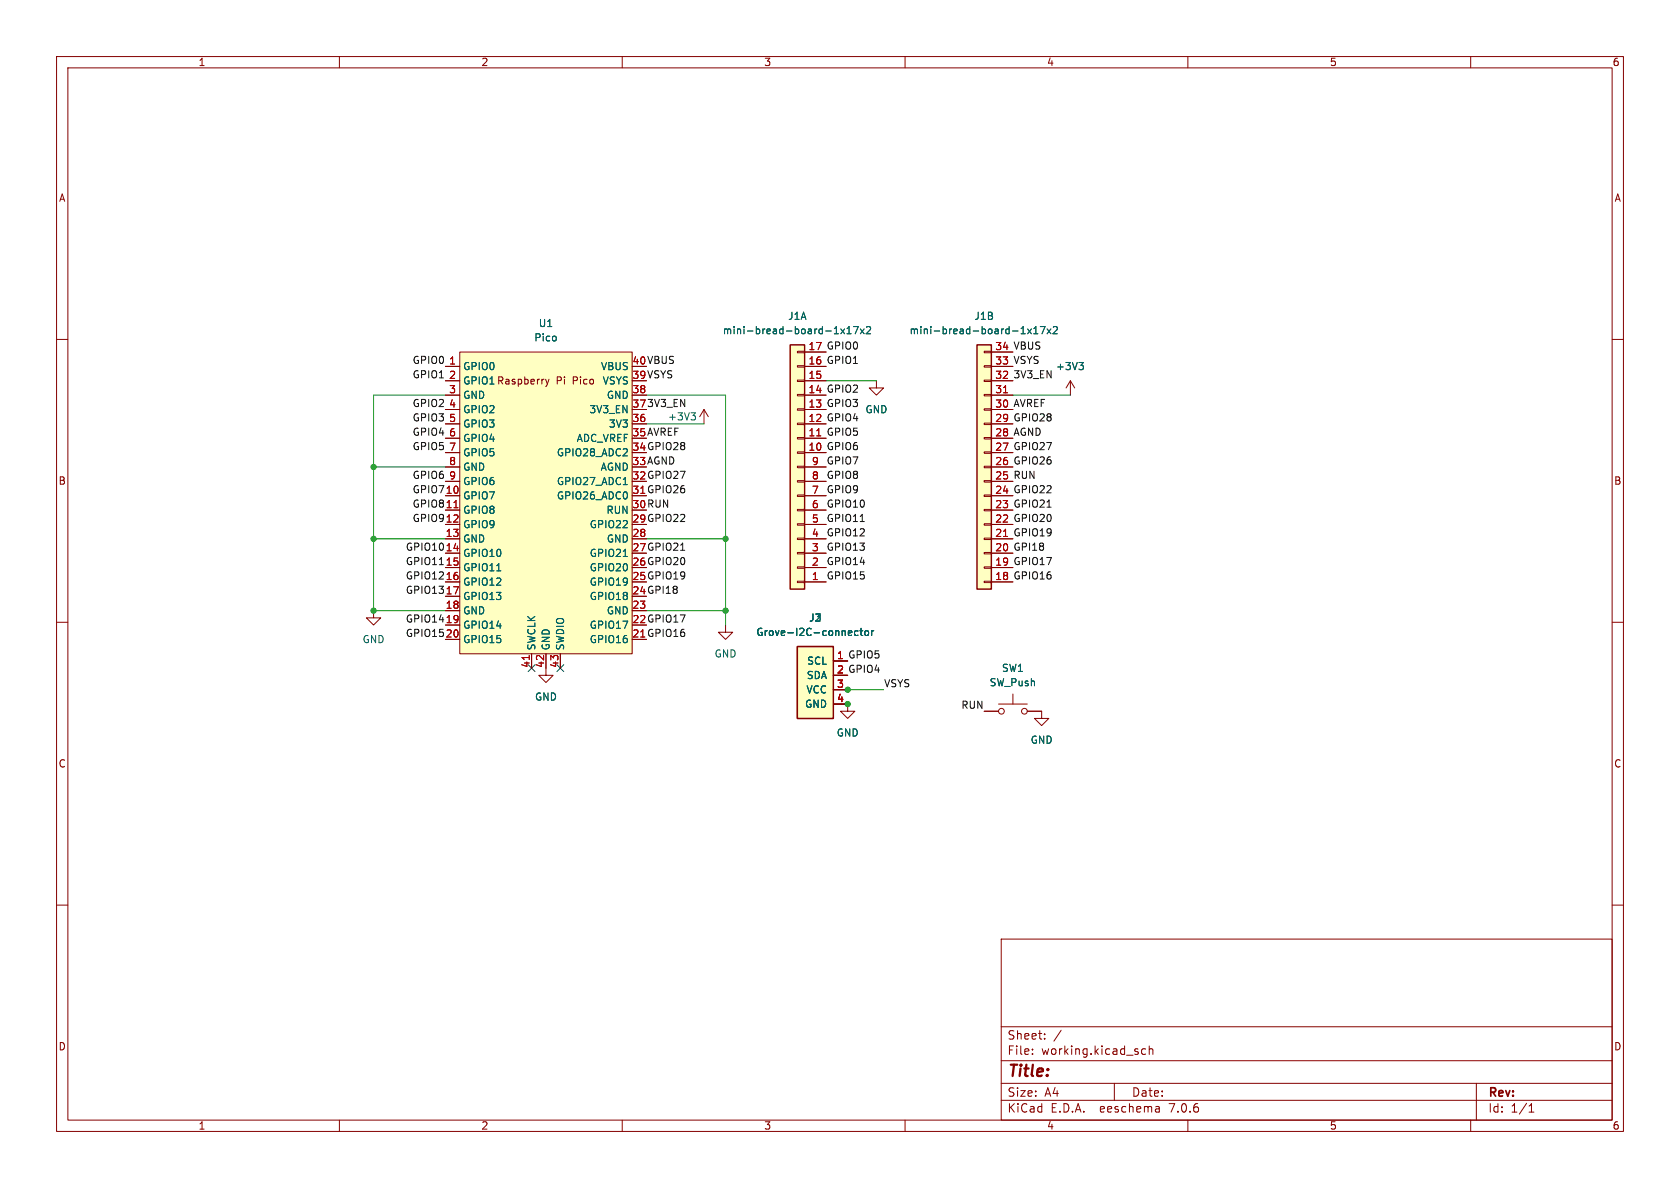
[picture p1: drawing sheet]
(kicad_sch (version 20230121) (generator eeschema)

 (paper "A4")

 (lib_symbols
  (symbol "MCU_RaspberryPi_and_Boards:Pico" (in_bom yes) (on_board yes)
   (property "Reference" "U" (at -13.97 27.94 0) (effects (font (size 1.27 1.27))))
   (property "Value" "Pico" (at 0 19.05 0) (effects (font (size 1.27 1.27))))
   (property "Footprint" "RPi_Pico:RPi_Pico_SMD_TH" (at 0 0 90) (effects (font (size 1.27 1.27)) hide))
   (property "Datasheet" "" (at 0 0 0) (effects (font (size 1.27 1.27)) hide))
   (symbol "Pico_0_0"
    (text "Raspberry Pi Pico" (at 0 21.59 0) (effects (font (size 1.27 1.27)))))
   (symbol "Pico_0_1"
    (rectangle (start -15.24 26.67) (end 15.24 -26.67) (stroke (width 0) (type default)) (fill (type background))))
   (symbol "Pico_1_1"
    (pin bidirectional line (at -17.78 24.13 0) (length 2.54) (name "GPIO0" (effects (font (size 1.27 1.27)))) (number "1" (effects (font (size 1.27 1.27)))))
    (pin bidirectional line (at -17.78 1.27 0) (length 2.54) (name "GPIO7" (effects (font (size 1.27 1.27)))) (number "10" (effects (font (size 1.27 1.27)))))
    (pin bidirectional line (at -17.78 -1.27 0) (length 2.54) (name "GPIO8" (effects (font (size 1.27 1.27)))) (number "11" (effects (font (size 1.27 1.27)))))
    (pin bidirectional line (at -17.78 -3.81 0) (length 2.54) (name "GPIO9" (effects (font (size 1.27 1.27)))) (number "12" (effects (font (size 1.27 1.27)))))
    (pin power_in line (at -17.78 -6.35 0) (length 2.54) (name "GND" (effects (font (size 1.27 1.27)))) (number "13" (effects (font (size 1.27 1.27)))))
    (pin bidirectional line (at -17.78 -8.89 0) (length 2.54) (name "GPIO10" (effects (font (size 1.27 1.27)))) (number "14" (effects (font (size 1.27 1.27)))))
    (pin bidirectional line (at -17.78 -11.43 0) (length 2.54) (name "GPIO11" (effects (font (size 1.27 1.27)))) (number "15" (effects (font (size 1.27 1.27)))))
    (pin bidirectional line (at -17.78 -13.97 0) (length 2.54) (name "GPIO12" (effects (font (size 1.27 1.27)))) (number "16" (effects (font (size 1.27 1.27)))))
    (pin bidirectional line (at -17.78 -16.51 0) (length 2.54) (name "GPIO13" (effects (font (size 1.27 1.27)))) (number "17" (effects (font (size 1.27 1.27)))))
    (pin power_in line (at -17.78 -19.05 0) (length 2.54) (name "GND" (effects (font (size 1.27 1.27)))) (number "18" (effects (font (size 1.27 1.27)))))
    (pin bidirectional line (at -17.78 -21.59 0) (length 2.54) (name "GPIO14" (effects (font (size 1.27 1.27)))) (number "19" (effects (font (size 1.27 1.27)))))
    (pin bidirectional line (at -17.78 21.59 0) (length 2.54) (name "GPIO1" (effects (font (size 1.27 1.27)))) (number "2" (effects (font (size 1.27 1.27)))))
    (pin bidirectional line (at -17.78 -24.13 0) (length 2.54) (name "GPIO15" (effects (font (size 1.27 1.27)))) (number "20" (effects (font (size 1.27 1.27)))))
    (pin bidirectional line (at 17.78 -24.13 180) (length 2.54) (name "GPIO16" (effects (font (size 1.27 1.27)))) (number "21" (effects (font (size 1.27 1.27)))))
    (pin bidirectional line (at 17.78 -21.59 180) (length 2.54) (name "GPIO17" (effects (font (size 1.27 1.27)))) (number "22" (effects (font (size 1.27 1.27)))))
    (pin power_in line (at 17.78 -19.05 180) (length 2.54) (name "GND" (effects (font (size 1.27 1.27)))) (number "23" (effects (font (size 1.27 1.27)))))
    (pin bidirectional line (at 17.78 -16.51 180) (length 2.54) (name "GPIO18" (effects (font (size 1.27 1.27)))) (number "24" (effects (font (size 1.27 1.27)))))
    (pin bidirectional line (at 17.78 -13.97 180) (length 2.54) (name "GPIO19" (effects (font (size 1.27 1.27)))) (number "25" (effects (font (size 1.27 1.27)))))
    (pin bidirectional line (at 17.78 -11.43 180) (length 2.54) (name "GPIO20" (effects (font (size 1.27 1.27)))) (number "26" (effects (font (size 1.27 1.27)))))
    (pin bidirectional line (at 17.78 -8.89 180) (length 2.54) (name "GPIO21" (effects (font (size 1.27 1.27)))) (number "27" (effects (font (size 1.27 1.27)))))
    (pin power_in line (at 17.78 -6.35 180) (length 2.54) (name "GND" (effects (font (size 1.27 1.27)))) (number "28" (effects (font (size 1.27 1.27)))))
    (pin bidirectional line (at 17.78 -3.81 180) (length 2.54) (name "GPIO22" (effects (font (size 1.27 1.27)))) (number "29" (effects (font (size 1.27 1.27)))))
    (pin power_in line (at -17.78 19.05 0) (length 2.54) (name "GND" (effects (font (size 1.27 1.27)))) (number "3" (effects (font (size 1.27 1.27)))))
    (pin input line (at 17.78 -1.27 180) (length 2.54) (name "RUN" (effects (font (size 1.27 1.27)))) (number "30" (effects (font (size 1.27 1.27)))))
    (pin bidirectional line (at 17.78 1.27 180) (length 2.54) (name "GPIO26_ADC0" (effects (font (size 1.27 1.27)))) (number "31" (effects (font (size 1.27 1.27)))))
    (pin bidirectional line (at 17.78 3.81 180) (length 2.54) (name "GPIO27_ADC1" (effects (font (size 1.27 1.27)))) (number "32" (effects (font (size 1.27 1.27)))))
    (pin power_in line (at 17.78 6.35 180) (length 2.54) (name "AGND" (effects (font (size 1.27 1.27)))) (number "33" (effects (font (size 1.27 1.27)))))
    (pin bidirectional line (at 17.78 8.89 180) (length 2.54) (name "GPIO28_ADC2" (effects (font (size 1.27 1.27)))) (number "34" (effects (font (size 1.27 1.27)))))
    (pin power_in line (at 17.78 11.43 180) (length 2.54) (name "ADC_VREF" (effects (font (size 1.27 1.27)))) (number "35" (effects (font (size 1.27 1.27)))))
    (pin power_in line (at 17.78 13.97 180) (length 2.54) (name "3V3" (effects (font (size 1.27 1.27)))) (number "36" (effects (font (size 1.27 1.27)))))
    (pin input line (at 17.78 16.51 180) (length 2.54) (name "3V3_EN" (effects (font (size 1.27 1.27)))) (number "37" (effects (font (size 1.27 1.27)))))
    (pin bidirectional line (at 17.78 19.05 180) (length 2.54) (name "GND" (effects (font (size 1.27 1.27)))) (number "38" (effects (font (size 1.27 1.27)))))
    (pin power_in line (at 17.78 21.59 180) (length 2.54) (name "VSYS" (effects (font (size 1.27 1.27)))) (number "39" (effects (font (size 1.27 1.27)))))
    (pin bidirectional line (at -17.78 16.51 0) (length 2.54) (name "GPIO2" (effects (font (size 1.27 1.27)))) (number "4" (effects (font (size 1.27 1.27)))))
    (pin power_in line (at 17.78 24.13 180) (length 2.54) (name "VBUS" (effects (font (size 1.27 1.27)))) (number "40" (effects (font (size 1.27 1.27)))))
    (pin input line (at -2.54 -29.21 90) (length 2.54) (name "SWCLK" (effects (font (size 1.27 1.27)))) (number "41" (effects (font (size 1.27 1.27)))))
    (pin power_in line (at 0 -29.21 90) (length 2.54) (name "GND" (effects (font (size 1.27 1.27)))) (number "42" (effects (font (size 1.27 1.27)))))
    (pin bidirectional line (at 2.54 -29.21 90) (length 2.54) (name "SWDIO" (effects (font (size 1.27 1.27)))) (number "43" (effects (font (size 1.27 1.27)))))
    (pin bidirectional line (at -17.78 13.97 0) (length 2.54) (name "GPIO3" (effects (font (size 1.27 1.27)))) (number "5" (effects (font (size 1.27 1.27)))))
    (pin bidirectional line (at -17.78 11.43 0) (length 2.54) (name "GPIO4" (effects (font (size 1.27 1.27)))) (number "6" (effects (font (size 1.27 1.27)))))
    (pin bidirectional line (at -17.78 8.89 0) (length 2.54) (name "GPIO5" (effects (font (size 1.27 1.27)))) (number "7" (effects (font (size 1.27 1.27)))))
    (pin power_in line (at -17.78 6.35 0) (length 2.54) (name "GND" (effects (font (size 1.27 1.27)))) (number "8" (effects (font (size 1.27 1.27)))))
    (pin bidirectional line (at -17.78 3.81 0) (length 2.54) (name "GPIO6" (effects (font (size 1.27 1.27)))) (number "9" (effects (font (size 1.27 1.27)))))))
  (symbol "Switch:SW_Push" (pin_numbers hide) (pin_names (offset 1.016) hide) (in_bom yes) (on_board yes)
   (property "Reference" "SW" (at 1.27 2.54 0) (effects (font (size 1.27 1.27)) (justify left)))
   (property "Value" "SW_Push" (at 0 -1.524 0) (effects (font (size 1.27 1.27))))
   (property "Footprint" "" (at 0 5.08 0) (effects (font (size 1.27 1.27)) hide))
   (property "Datasheet" "~" (at 0 5.08 0) (effects (font (size 1.27 1.27)) hide))
   (symbol "SW_Push_0_1"
    (circle (center -2.032 0) (radius 0.508) (stroke (width 0) (type default)) (fill (type none)))
    (polyline (pts (xy 0 1.27) (xy 0 3.048)) (stroke (width 0) (type default)) (fill (type none)))
    (polyline (pts (xy 2.54 1.27) (xy -2.54 1.27)) (stroke (width 0) (type default)) (fill (type none)))
    (circle (center 2.032 0) (radius 0.508) (stroke (width 0) (type default)) (fill (type none)))
    (pin passive line (at -5.08 0 0) (length 2.54) (name "1" (effects (font (size 1.27 1.27)))) (number "1" (effects (font (size 1.27 1.27)))))
    (pin passive line (at 5.08 0 180) (length 2.54) (name "2" (effects (font (size 1.27 1.27)))) (number "2" (effects (font (size 1.27 1.27)))))))
  (symbol "asukiaaa-kicad-symbols:Grove-I2C-connector" (pin_names (offset 1.016)) (in_bom yes) (on_board yes)
   (property "Reference" "J" (at 1.27 -7.62 0) (effects (font (size 1.27 1.27))))
   (property "Value" "Grove-I2C-connector" (at 1.27 7.62 0) (effects (font (size 1.27 1.27))))
   (property "Footprint" "Connector:NS-Tech_Grove_1x04_P2mm_Vertical" (at 0 0 0) (effects (font (size 1.27 1.27)) hide))
   (property "Datasheet" "" (at 0 0 0) (effects (font (size 1.27 1.27)) hide))
   (symbol "Grove-I2C-connector_0_1"
    (rectangle (start -2.54 6.35) (end 3.81 -6.35) (stroke (width 0.254) (type default)) (fill (type background))))
   (symbol "Grove-I2C-connector_1_1"
    (pin input line (at 6.35 3.81 180) (length 2.54) (name "SCL" (effects (font (size 1.27 1.27)))) (number "1" (effects (font (size 1.27 1.27)))))
    (pin input line (at 6.35 1.27 180) (length 2.54) (name "SDA" (effects (font (size 1.27 1.27)))) (number "2" (effects (font (size 1.27 1.27)))))
    (pin power_in line (at 6.35 -1.27 180) (length 2.54) (name "VCC" (effects (font (size 1.27 1.27)))) (number "3" (effects (font (size 1.27 1.27)))))
    (pin power_in line (at 6.35 -3.81 180) (length 2.54) (name "GND" (effects (font (size 1.27 1.27)))) (number "4" (effects (font (size 1.27 1.27)))))))
  (symbol "asukiaaa-kicad-symbols:mini-bread-board-1x17x2" (pin_names hide) (in_bom yes) (on_board yes)
   (property "Reference" "J" (at 0 26.67 0) (effects (font (size 1.27 1.27))))
   (property "Value" "mini-bread-board-1x17x2" (at 0 24.13 0) (effects (font (size 1.27 1.27))))
   (property "Footprint" "asukiaaa-kicad-footprints:mini-bread-board-1x17x2" (at 0 0 0) (effects (font (size 1.27 1.27)) hide))
   (property "Datasheet" "" (at 0 0 0) (effects (font (size 1.27 1.27)) hide))
   (symbol "mini-bread-board-1x17x2_1_1"
    (rectangle (start -1.27 -20.193) (end 0 -20.447) (stroke (width 0.1524) (type default)) (fill (type none)))
    (rectangle (start -1.27 -17.653) (end 0 -17.907) (stroke (width 0.1524) (type default)) (fill (type none)))
    (rectangle (start -1.27 -15.113) (end 0 -15.367) (stroke (width 0.1524) (type default)) (fill (type none)))
    (rectangle (start -1.27 -12.573) (end 0 -12.827) (stroke (width 0.1524) (type default)) (fill (type none)))
    (rectangle (start -1.27 -10.033) (end 0 -10.287) (stroke (width 0.1524) (type default)) (fill (type none)))
    (rectangle (start -1.27 -7.493) (end 0 -7.747) (stroke (width 0.1524) (type default)) (fill (type none)))
    (rectangle (start -1.27 -4.953) (end 0 -5.207) (stroke (width 0.1524) (type default)) (fill (type none)))
    (rectangle (start -1.27 -2.413) (end 0 -2.667) (stroke (width 0.1524) (type default)) (fill (type none)))
    (rectangle (start -1.27 0.127) (end 0 -0.127) (stroke (width 0.1524) (type default)) (fill (type none)))
    (rectangle (start -1.27 2.667) (end 0 2.413) (stroke (width 0.1524) (type default)) (fill (type none)))
    (rectangle (start -1.27 5.207) (end 0 4.953) (stroke (width 0.1524) (type default)) (fill (type none)))
    (rectangle (start -1.27 7.747) (end 0 7.493) (stroke (width 0.1524) (type default)) (fill (type none)))
    (rectangle (start -1.27 10.287) (end 0 10.033) (stroke (width 0.1524) (type default)) (fill (type none)))
    (rectangle (start -1.27 12.827) (end 0 12.573) (stroke (width 0.1524) (type default)) (fill (type none)))
    (rectangle (start -1.27 15.367) (end 0 15.113) (stroke (width 0.1524) (type default)) (fill (type none)))
    (rectangle (start -1.27 17.907) (end 0 17.653) (stroke (width 0.1524) (type default)) (fill (type none)))
    (rectangle (start -1.27 20.447) (end 0 20.193) (stroke (width 0.1524) (type default)) (fill (type none)))
    (rectangle (start -1.27 21.59) (end 1.27 -21.59) (stroke (width 0.254) (type default)) (fill (type background)))
    (pin passive line (at -5.08 20.32 0) (length 3.81) (name "Pin_18" (effects (font (size 1.27 1.27)))) (number "1" (effects (font (size 1.27 1.27)))))
    (pin passive line (at -5.08 -2.54 0) (length 3.81) (name "Pin_27" (effects (font (size 1.27 1.27)))) (number "10" (effects (font (size 1.27 1.27)))))
    (pin passive line (at -5.08 -5.08 0) (length 3.81) (name "Pin_28" (effects (font (size 1.27 1.27)))) (number "11" (effects (font (size 1.27 1.27)))))
    (pin passive line (at -5.08 -7.62 0) (length 3.81) (name "Pin_29" (effects (font (size 1.27 1.27)))) (number "12" (effects (font (size 1.27 1.27)))))
    (pin passive line (at -5.08 -10.16 0) (length 3.81) (name "Pin_30" (effects (font (size 1.27 1.27)))) (number "13" (effects (font (size 1.27 1.27)))))
    (pin passive line (at -5.08 -12.7 0) (length 3.81) (name "Pin_31" (effects (font (size 1.27 1.27)))) (number "14" (effects (font (size 1.27 1.27)))))
    (pin passive line (at -5.08 -15.24 0) (length 3.81) (name "Pin_32" (effects (font (size 1.27 1.27)))) (number "15" (effects (font (size 1.27 1.27)))))
    (pin passive line (at -5.08 -17.78 0) (length 3.81) (name "Pin_33" (effects (font (size 1.27 1.27)))) (number "16" (effects (font (size 1.27 1.27)))))
    (pin passive line (at -5.08 -20.32 0) (length 3.81) (name "Pin_34" (effects (font (size 1.27 1.27)))) (number "17" (effects (font (size 1.27 1.27)))))
    (pin passive line (at -5.08 17.78 0) (length 3.81) (name "Pin_19" (effects (font (size 1.27 1.27)))) (number "2" (effects (font (size 1.27 1.27)))))
    (pin passive line (at -5.08 15.24 0) (length 3.81) (name "Pin_20" (effects (font (size 1.27 1.27)))) (number "3" (effects (font (size 1.27 1.27)))))
    (pin passive line (at -5.08 12.7 0) (length 3.81) (name "Pin_21" (effects (font (size 1.27 1.27)))) (number "4" (effects (font (size 1.27 1.27)))))
    (pin passive line (at -5.08 10.16 0) (length 3.81) (name "Pin_22" (effects (font (size 1.27 1.27)))) (number "5" (effects (font (size 1.27 1.27)))))
    (pin passive line (at -5.08 7.62 0) (length 3.81) (name "Pin_23" (effects (font (size 1.27 1.27)))) (number "6" (effects (font (size 1.27 1.27)))))
    (pin passive line (at -5.08 5.08 0) (length 3.81) (name "Pin_24" (effects (font (size 1.27 1.27)))) (number "7" (effects (font (size 1.27 1.27)))))
    (pin passive line (at -5.08 2.54 0) (length 3.81) (name "Pin_25" (effects (font (size 1.27 1.27)))) (number "8" (effects (font (size 1.27 1.27)))))
    (pin passive line (at -5.08 0 0) (length 3.81) (name "Pin_26" (effects (font (size 1.27 1.27)))) (number "9" (effects (font (size 1.27 1.27))))))
   (symbol "mini-bread-board-1x17x2_2_1"
    (rectangle (start 0 -20.193) (end -1.27 -20.447) (stroke (width 0.1524) (type default)) (fill (type none)))
    (rectangle (start 0 -17.653) (end -1.27 -17.907) (stroke (width 0.1524) (type default)) (fill (type none)))
    (rectangle (start 0 -15.113) (end -1.27 -15.367) (stroke (width 0.1524) (type default)) (fill (type none)))
    (rectangle (start 0 -12.573) (end -1.27 -12.827) (stroke (width 0.1524) (type default)) (fill (type none)))
    (rectangle (start 0 -10.033) (end -1.27 -10.287) (stroke (width 0.1524) (type default)) (fill (type none)))
    (rectangle (start 0 -7.493) (end -1.27 -7.747) (stroke (width 0.1524) (type default)) (fill (type none)))
    (rectangle (start 0 -4.953) (end -1.27 -5.207) (stroke (width 0.1524) (type default)) (fill (type none)))
    (rectangle (start 0 -2.413) (end -1.27 -2.667) (stroke (width 0.1524) (type default)) (fill (type none)))
    (rectangle (start 0 0.127) (end -1.27 -0.127) (stroke (width 0.1524) (type default)) (fill (type none)))
    (rectangle (start 0 2.667) (end -1.27 2.413) (stroke (width 0.1524) (type default)) (fill (type none)))
    (rectangle (start 0 5.207) (end -1.27 4.953) (stroke (width 0.1524) (type default)) (fill (type none)))
    (rectangle (start 0 7.747) (end -1.27 7.493) (stroke (width 0.1524) (type default)) (fill (type none)))
    (rectangle (start 0 10.287) (end -1.27 10.033) (stroke (width 0.1524) (type default)) (fill (type none)))
    (rectangle (start 0 12.827) (end -1.27 12.573) (stroke (width 0.1524) (type default)) (fill (type none)))
    (rectangle (start 0 15.367) (end -1.27 15.113) (stroke (width 0.1524) (type default)) (fill (type none)))
    (rectangle (start 0 17.907) (end -1.27 17.653) (stroke (width 0.1524) (type default)) (fill (type none)))
    (rectangle (start 0 20.447) (end -1.27 20.193) (stroke (width 0.1524) (type default)) (fill (type none)))
    (rectangle (start 1.27 21.59) (end -1.27 -21.59) (stroke (width 0.254) (type default)) (fill (type background)))
    (pin passive line (at -5.08 -20.32 0) (length 3.81) (name "Pin_18" (effects (font (size 1.27 1.27)))) (number "18" (effects (font (size 1.27 1.27)))))
    (pin passive line (at -5.08 -17.78 0) (length 3.81) (name "Pin_19" (effects (font (size 1.27 1.27)))) (number "19" (effects (font (size 1.27 1.27)))))
    (pin passive line (at -5.08 -15.24 0) (length 3.81) (name "Pin_20" (effects (font (size 1.27 1.27)))) (number "20" (effects (font (size 1.27 1.27)))))
    (pin passive line (at -5.08 -12.7 0) (length 3.81) (name "Pin_21" (effects (font (size 1.27 1.27)))) (number "21" (effects (font (size 1.27 1.27)))))
    (pin passive line (at -5.08 -10.16 0) (length 3.81) (name "Pin_22" (effects (font (size 1.27 1.27)))) (number "22" (effects (font (size 1.27 1.27)))))
    (pin passive line (at -5.08 -7.62 0) (length 3.81) (name "Pin_23" (effects (font (size 1.27 1.27)))) (number "23" (effects (font (size 1.27 1.27)))))
    (pin passive line (at -5.08 -5.08 0) (length 3.81) (name "Pin_24" (effects (font (size 1.27 1.27)))) (number "24" (effects (font (size 1.27 1.27)))))
    (pin passive line (at -5.08 -2.54 0) (length 3.81) (name "Pin_25" (effects (font (size 1.27 1.27)))) (number "25" (effects (font (size 1.27 1.27)))))
    (pin passive line (at -5.08 0 0) (length 3.81) (name "Pin_26" (effects (font (size 1.27 1.27)))) (number "26" (effects (font (size 1.27 1.27)))))
    (pin passive line (at -5.08 2.54 0) (length 3.81) (name "Pin_27" (effects (font (size 1.27 1.27)))) (number "27" (effects (font (size 1.27 1.27)))))
    (pin passive line (at -5.08 5.08 0) (length 3.81) (name "Pin_28" (effects (font (size 1.27 1.27)))) (number "28" (effects (font (size 1.27 1.27)))))
    (pin passive line (at -5.08 7.62 0) (length 3.81) (name "Pin_29" (effects (font (size 1.27 1.27)))) (number "29" (effects (font (size 1.27 1.27)))))
    (pin passive line (at -5.08 10.16 0) (length 3.81) (name "Pin_30" (effects (font (size 1.27 1.27)))) (number "30" (effects (font (size 1.27 1.27)))))
    (pin passive line (at -5.08 12.7 0) (length 3.81) (name "Pin_31" (effects (font (size 1.27 1.27)))) (number "31" (effects (font (size 1.27 1.27)))))
    (pin passive line (at -5.08 15.24 0) (length 3.81) (name "Pin_32" (effects (font (size 1.27 1.27)))) (number "32" (effects (font (size 1.27 1.27)))))
    (pin passive line (at -5.08 17.78 0) (length 3.81) (name "Pin_33" (effects (font (size 1.27 1.27)))) (number "33" (effects (font (size 1.27 1.27)))))
    (pin passive line (at -5.08 20.32 0) (length 3.81) (name "Pin_34" (effects (font (size 1.27 1.27)))) (number "34" (effects (font (size 1.27 1.27)))))))
  (symbol "power:+3V3" (power) (pin_names (offset 0)) (in_bom yes) (on_board yes)
   (property "Reference" "#PWR" (at 0 -3.81 0) (effects (font (size 1.27 1.27)) hide))
   (property "Value" "+3V3" (at 0 3.556 0) (effects (font (size 1.27 1.27))))
   (property "Footprint" "" (at 0 0 0) (effects (font (size 1.27 1.27)) hide))
   (property "Datasheet" "" (at 0 0 0) (effects (font (size 1.27 1.27)) hide))
   (symbol "+3V3_0_1"
    (polyline (pts (xy -0.762 1.27) (xy 0 2.54)) (stroke (width 0) (type default)) (fill (type none)))
    (polyline (pts (xy 0 0) (xy 0 2.54)) (stroke (width 0) (type default)) (fill (type none)))
    (polyline (pts (xy 0 2.54) (xy 0.762 1.27)) (stroke (width 0) (type default)) (fill (type none))))
   (symbol "+3V3_1_1"
    (pin power_in line (at 0 0 90) (length 0) hide (name "+3V3" (effects (font (size 1.27 1.27)))) (number "1" (effects (font (size 1.27 1.27)))))))
  (symbol "power:GND" (power) (pin_names (offset 0)) (in_bom yes) (on_board yes)
   (property "Reference" "#PWR" (at 0 -6.35 0) (effects (font (size 1.27 1.27)) hide))
   (property "Value" "GND" (at 0 -3.81 0) (effects (font (size 1.27 1.27))))
   (property "Footprint" "" (at 0 0 0) (effects (font (size 1.27 1.27)) hide))
   (property "Datasheet" "" (at 0 0 0) (effects (font (size 1.27 1.27)) hide))
   (symbol "GND_0_1"
    (polyline (pts (xy 0 0) (xy 0 -1.27) (xy 1.27 -1.27) (xy 0 -2.54) (xy -1.27 -1.27) (xy 0 -1.27)) (stroke (width 0) (type default)) (fill (type none))))
   (symbol "GND_1_1"
    (pin power_in line (at 0 0 270) (length 0) hide (name "GND" (effects (font (size 1.27 1.27)))) (number "1" (effects (font (size 1.27 1.27))))))))

 (junction (at 149.86 121.92) (diameter 0) (color 0 0 0 0))
 (junction (at 128.27 107.95) (diameter 0) (color 0 0 0 0))
 (junction (at 149.86 124.46) (diameter 0) (color 0 0 0 0))
 (junction (at 128.27 95.25) (diameter 0) (color 0 0 0 0))
 (junction (at 66.04 107.95) (diameter 0) (color 0 0 0 0))
 (junction (at 66.04 82.55) (diameter 0) (color 0 0 0 0))
 (junction (at 66.04 95.25) (diameter 0) (color 0 0 0 0))

 (no_connect (at 93.98 118.11))
 (no_connect (at 99.06 118.11))

 (wire (pts (xy 66.04 82.55) (xy 78.74 82.55)) (stroke (width 0) (type default)))
 (wire (pts (xy 66.04 95.25) (xy 66.04 82.55)) (stroke (width 0) (type default)))
 (wire (pts (xy 114.3 95.25) (xy 128.27 95.25)) (stroke (width 0) (type default)))
 (wire (pts (xy 146.05 67.31) (xy 154.94 67.31)) (stroke (width 0) (type default)))
 (wire (pts (xy 149.86 121.92) (xy 156.21 121.92)) (stroke (width 0) (type default)))
 (wire (pts (xy 66.04 107.95) (xy 66.04 95.25)) (stroke (width 0) (type default)))
 (wire (pts (xy 128.27 69.85) (xy 128.27 95.25)) (stroke (width 0) (type default)))
 (wire (pts (xy 114.3 74.93) (xy 124.46 74.93)) (stroke (width 0) (type default)))
 (wire (pts (xy 179.07 69.85) (xy 189.23 69.85)) (stroke (width 0) (type default)))
 (wire (pts (xy 66.04 107.95) (xy 78.74 107.95)) (stroke (width 0) (type default)))
 (wire (pts (xy 114.3 69.85) (xy 128.27 69.85)) (stroke (width 0) (type default)))
 (wire (pts (xy 128.27 107.95) (xy 128.27 110.49)) (stroke (width 0) (type default)))
 (wire (pts (xy 114.3 107.95) (xy 128.27 107.95)) (stroke (width 0) (type default)))
 (wire (pts (xy 66.04 69.85) (xy 78.74 69.85)) (stroke (width 0) (type default)))
 (wire (pts (xy 66.04 95.25) (xy 78.74 95.25)) (stroke (width 0) (type default)))
 (wire (pts (xy 66.04 82.55) (xy 66.04 69.85)) (stroke (width 0) (type default)))
 (wire (pts (xy 128.27 95.25) (xy 128.27 107.95)) (stroke (width 0) (type default)))

 (label "GPIO13" (at 78.74 105.41 180) (fields_autoplaced) (effects (font (size 1.27 1.27)) (justify right bottom)))
 (label "GPIO26" (at 114.3 87.63 0) (fields_autoplaced) (effects (font (size 1.27 1.27)) (justify left bottom)))
 (label "GPIO27" (at 179.07 80.01 0) (fields_autoplaced) (effects (font (size 1.27 1.27)) (justify left bottom)))
 (label "GPIO13" (at 146.05 97.79 0) (fields_autoplaced) (effects (font (size 1.27 1.27)) (justify left bottom)))
 (label "GPI18" (at 179.07 97.79 0) (fields_autoplaced) (effects (font (size 1.27 1.27)) (justify left bottom)))
 (label "GPIO12" (at 146.05 95.25 0) (fields_autoplaced) (effects (font (size 1.27 1.27)) (justify left bottom)))
 (label "GPIO6" (at 78.74 85.09 180) (fields_autoplaced) (effects (font (size 1.27 1.27)) (justify right bottom)))
 (label "GPIO22" (at 114.3 92.71 0) (fields_autoplaced) (effects (font (size 1.27 1.27)) (justify left bottom)))
 (label "GPIO11" (at 146.05 92.71 0) (fields_autoplaced) (effects (font (size 1.27 1.27)) (justify left bottom)))
 (label "RUN" (at 173.99 125.73 180) (fields_autoplaced) (effects (font (size 1.27 1.27)) (justify right bottom)))
 (label "GPIO20" (at 179.07 92.71 0) (fields_autoplaced) (effects (font (size 1.27 1.27)) (justify left bottom)))
 (label "GPIO21" (at 114.3 97.79 0) (fields_autoplaced) (effects (font (size 1.27 1.27)) (justify left bottom)))
 (label "AVREF" (at 179.07 72.39 0) (fields_autoplaced) (effects (font (size 1.27 1.27)) (justify left bottom)))
 (label "GPIO19" (at 179.07 95.25 0) (fields_autoplaced) (effects (font (size 1.27 1.27)) (justify left bottom)))
 (label "GPIO10" (at 146.05 90.17 0) (fields_autoplaced) (effects (font (size 1.27 1.27)) (justify left bottom)))
 (label "GPIO19" (at 114.3 102.87 0) (fields_autoplaced) (effects (font (size 1.27 1.27)) (justify left bottom)))
 (label "GPIO14" (at 146.05 100.33 0) (fields_autoplaced) (effects (font (size 1.27 1.27)) (justify left bottom)))
 (label "GPIO11" (at 78.74 100.33 180) (fields_autoplaced) (effects (font (size 1.27 1.27)) (justify right bottom)))
 (label "GPIO17" (at 179.07 100.33 0) (fields_autoplaced) (effects (font (size 1.27 1.27)) (justify left bottom)))
 (label "GPIO6" (at 146.05 80.01 0) (fields_autoplaced) (effects (font (size 1.27 1.27)) (justify left bottom)))
 (label "GPIO8" (at 146.05 85.09 0) (fields_autoplaced) (effects (font (size 1.27 1.27)) (justify left bottom)))
 (label "AGND" (at 179.07 77.47 0) (fields_autoplaced) (effects (font (size 1.27 1.27)) (justify left bottom)))
 (label "GPIO28" (at 114.3 80.01 0) (fields_autoplaced) (effects (font (size 1.27 1.27)) (justify left bottom)))
 (label "GPIO22" (at 179.07 87.63 0) (fields_autoplaced) (effects (font (size 1.27 1.27)) (justify left bottom)))
 (label "GPIO9" (at 146.05 87.63 0) (fields_autoplaced) (effects (font (size 1.27 1.27)) (justify left bottom)))
 (label "3V3_EN" (at 179.07 67.31 0) (fields_autoplaced) (effects (font (size 1.27 1.27)) (justify left bottom)))
 (label "GPIO20" (at 114.3 100.33 0) (fields_autoplaced) (effects (font (size 1.27 1.27)) (justify left bottom)))
 (label "GPIO7" (at 146.05 82.55 0) (fields_autoplaced) (effects (font (size 1.27 1.27)) (justify left bottom)))
 (label "GPIO4" (at 78.74 77.47 180) (fields_autoplaced) (effects (font (size 1.27 1.27)) (justify right bottom)))
 (label "GPIO0" (at 78.74 64.77 180) (fields_autoplaced) (effects (font (size 1.27 1.27)) (justify right bottom)))
 (label "GPIO3" (at 146.05 72.39 0) (fields_autoplaced) (effects (font (size 1.27 1.27)) (justify left bottom)))
 (label "GPIO8" (at 78.74 90.17 180) (fields_autoplaced) (effects (font (size 1.27 1.27)) (justify right bottom)))
 (label "VBUS" (at 114.3 64.77 0) (fields_autoplaced) (effects (font (size 1.27 1.27)) (justify left bottom)))
 (label "GPIO10" (at 78.74 97.79 180) (fields_autoplaced) (effects (font (size 1.27 1.27)) (justify right bottom)))
 (label "GPIO2" (at 146.05 69.85 0) (fields_autoplaced) (effects (font (size 1.27 1.27)) (justify left bottom)))
 (label "RUN" (at 114.3 90.17 0) (fields_autoplaced) (effects (font (size 1.27 1.27)) (justify left bottom)))
 (label "GPIO1" (at 78.74 67.31 180) (fields_autoplaced) (effects (font (size 1.27 1.27)) (justify right bottom)))
 (label "GPIO15" (at 78.74 113.03 180) (fields_autoplaced) (effects (font (size 1.27 1.27)) (justify right bottom)))
 (label "GPIO3" (at 78.74 74.93 180) (fields_autoplaced) (effects (font (size 1.27 1.27)) (justify right bottom)))
 (label "GPIO27" (at 114.3 85.09 0) (fields_autoplaced) (effects (font (size 1.27 1.27)) (justify left bottom)))
 (label "GPIO16" (at 114.3 113.03 0) (fields_autoplaced) (effects (font (size 1.27 1.27)) (justify left bottom)))
 (label "GPIO17" (at 114.3 110.49 0) (fields_autoplaced) (effects (font (size 1.27 1.27)) (justify left bottom)))
 (label "GPIO9" (at 78.74 92.71 180) (fields_autoplaced) (effects (font (size 1.27 1.27)) (justify right bottom)))
 (label "GPIO7" (at 78.74 87.63 180) (fields_autoplaced) (effects (font (size 1.27 1.27)) (justify right bottom)))
 (label "GPIO15" (at 146.05 102.87 0) (fields_autoplaced) (effects (font (size 1.27 1.27)) (justify left bottom)))
 (label "3V3_EN" (at 114.3 72.39 0) (fields_autoplaced) (effects (font (size 1.27 1.27)) (justify left bottom)))
 (label "GPIO16" (at 179.07 102.87 0) (fields_autoplaced) (effects (font (size 1.27 1.27)) (justify left bottom)))
 (label "RUN" (at 179.07 85.09 0) (fields_autoplaced) (effects (font (size 1.27 1.27)) (justify left bottom)))
 (label "GPIO14" (at 78.74 110.49 180) (fields_autoplaced) (effects (font (size 1.27 1.27)) (justify right bottom)))
 (label "GPIO4" (at 146.05 74.93 0) (fields_autoplaced) (effects (font (size 1.27 1.27)) (justify left bottom)))
 (label "GPIO21" (at 179.07 90.17 0) (fields_autoplaced) (effects (font (size 1.27 1.27)) (justify left bottom)))
 (label "GPIO26" (at 179.07 82.55 0) (fields_autoplaced) (effects (font (size 1.27 1.27)) (justify left bottom)))
 (label "VBUS" (at 179.07 62.23 0) (fields_autoplaced) (effects (font (size 1.27 1.27)) (justify left bottom)))
 (label "GPI18" (at 114.3 105.41 0) (fields_autoplaced) (effects (font (size 1.27 1.27)) (justify left bottom)))
 (label "VSYS" (at 179.07 64.77 0) (fields_autoplaced) (effects (font (size 1.27 1.27)) (justify left bottom)))
 (label "VSYS" (at 114.3 67.31 0) (fields_autoplaced) (effects (font (size 1.27 1.27)) (justify left bottom)))
 (label "GPIO28" (at 179.07 74.93 0) (fields_autoplaced) (effects (font (size 1.27 1.27)) (justify left bottom)))
 (label "GPIO5" (at 146.05 77.47 0) (fields_autoplaced) (effects (font (size 1.27 1.27)) (justify left bottom)))
 (label "GPIO0" (at 146.05 62.23 0) (fields_autoplaced) (effects (font (size 1.27 1.27)) (justify left bottom)))
 (label "GPIO5" (at 149.86 116.84 0) (fields_autoplaced) (effects (font (size 1.27 1.27)) (justify left bottom)))
 (label "GPIO5" (at 78.74 80.01 180) (fields_autoplaced) (effects (font (size 1.27 1.27)) (justify right bottom)))
 (label "GPIO1" (at 146.05 64.77 0) (fields_autoplaced) (effects (font (size 1.27 1.27)) (justify left bottom)))
 (label "AGND" (at 114.3 82.55 0) (fields_autoplaced) (effects (font (size 1.27 1.27)) (justify left bottom)))
 (label "GPIO12" (at 78.74 102.87 180) (fields_autoplaced) (effects (font (size 1.27 1.27)) (justify right bottom)))
 (label "GPIO4" (at 149.86 119.38 0) (fields_autoplaced) (effects (font (size 1.27 1.27)) (justify left bottom)))
 (label "GPIO2" (at 78.74 72.39 180) (fields_autoplaced) (effects (font (size 1.27 1.27)) (justify right bottom)))
 (label "AVREF" (at 114.3 77.47 0) (fields_autoplaced) (effects (font (size 1.27 1.27)) (justify left bottom)))
 (label "VSYS" (at 156.21 121.92 0) (fields_autoplaced) (effects (font (size 1.27 1.27)) (justify left bottom)))

 (symbol (lib_id "power:GND") (at 96.52 118.11 0) (unit 1) (in_bom yes) (on_board yes) (dnp no) (fields_autoplaced)
  (property "Reference" "#PWR0102" (at 96.52 124.46 0) (effects (font (size 1.27 1.27)) hide))
  (property "Value" "GND" (at 96.52 123.19 0) (effects (font (size 1.27 1.27))))
  (property "Footprint" "" (at 96.52 118.11 0) (effects (font (size 1.27 1.27)) hide))
  (property "Datasheet" "" (at 96.52 118.11 0) (effects (font (size 1.27 1.27)) hide)) (pin "1"))

 (symbol (lib_id "power:GND") (at 149.86 124.46 0) (unit 1) (in_bom yes) (on_board yes) (dnp no) (fields_autoplaced)
  (property "Reference" "#PWR0105" (at 149.86 130.81 0) (effects (font (size 1.27 1.27)) hide))
  (property "Value" "GND" (at 149.86 129.54 0) (effects (font (size 1.27 1.27))))
  (property "Footprint" "" (at 149.86 124.46 0) (effects (font (size 1.27 1.27)) hide))
  (property "Datasheet" "" (at 149.86 124.46 0) (effects (font (size 1.27 1.27)) hide)) (pin "1"))

 (symbol (lib_id "power:+3V3") (at 124.46 74.93 0) (unit 1) (in_bom yes) (on_board yes) (dnp no)
  (property "Reference" "#PWR0107" (at 124.46 78.74 0) (effects (font (size 1.27 1.27)) hide))
  (property "Value" "+3V3" (at 120.65 73.66 0) (effects (font (size 1.27 1.27))))
  (property "Footprint" "" (at 124.46 74.93 0) (effects (font (size 1.27 1.27)) hide))
  (property "Datasheet" "" (at 124.46 74.93 0) (effects (font (size 1.27 1.27)) hide)) (pin "1"))

 (symbol (lib_id "power:GND") (at 66.04 107.95 0) (unit 1) (in_bom yes) (on_board yes) (dnp no) (fields_autoplaced)
  (property "Reference" "#PWR0101" (at 66.04 114.3 0) (effects (font (size 1.27 1.27)) hide))
  (property "Value" "GND" (at 66.04 113.03 0) (effects (font (size 1.27 1.27))))
  (property "Footprint" "" (at 66.04 107.95 0) (effects (font (size 1.27 1.27)) hide))
  (property "Datasheet" "" (at 66.04 107.95 0) (effects (font (size 1.27 1.27)) hide)) (pin "1"))

 (symbol (lib_id "asukiaaa-kicad-symbols:Grove-I2C-connector") (at 143.51 120.65 0) (unit 1) (in_bom yes) (on_board yes) (dnp no) (fields_autoplaced)
  (property "Reference" "J2" (at 144.145 109.22 0) (effects (font (size 1.27 1.27))))
  (property "Value" "Grove-I2C-connector" (at 144.145 111.76 0) (effects (font (size 1.27 1.27))))
  (property "Footprint" "Connector:NS-Tech_Grove_1x04_P2mm_Vertical" (at 143.51 120.65 0) (effects (font (size 1.27 1.27)) hide))
  (property "Datasheet" "" (at 143.51 120.65 0) (effects (font (size 1.27 1.27)) hide)) (pin "1") (pin "2") (pin "3") (pin "4"))

 (symbol (lib_id "asukiaaa-kicad-symbols:mini-bread-board-1x17x2") (at 140.97 82.55 180) (unit 1) (in_bom yes) (on_board yes) (dnp no) (fields_autoplaced)
  (property "Reference" "J1" (at 140.97 55.88 0) (effects (font (size 1.27 1.27))))
  (property "Value" "mini-bread-board-1x17x2" (at 140.97 58.42 0) (effects (font (size 1.27 1.27))))
  (property "Footprint" "asukiaaa-kicad-footprints:mini-bread-board-1x17x2" (at 140.97 82.55 0) (effects (font (size 1.27 1.27)) hide))
  (property "Datasheet" "" (at 140.97 82.55 0) (effects (font (size 1.27 1.27)) hide)) (pin "1") (pin "10") (pin "11") (pin "12") (pin "13") (pin "14") (pin "15") (pin "16") (pin "17") (pin "2") (pin "3") (pin "4") (pin "5") (pin "6") (pin "7") (pin "8") (pin "9") (pin "18") (pin "19") (pin "20") (pin "21") (pin "22") (pin "23") (pin "24") (pin "25") (pin "26") (pin "27") (pin "28") (pin "29") (pin "30") (pin "31") (pin "32") (pin "33") (pin "34"))

 (symbol (lib_id "Switch:SW_Push") (at 179.07 125.73 0) (unit 1) (in_bom yes) (on_board yes) (dnp no) (fields_autoplaced)
  (property "Reference" "SW1" (at 179.07 118.11 0) (effects (font (size 1.27 1.27))))
  (property "Value" "SW_Push" (at 179.07 120.65 0) (effects (font (size 1.27 1.27))))
  (property "Footprint" "Button_Switch_THT:SW_PUSH_6mm" (at 179.07 120.65 0) (effects (font (size 1.27 1.27)) hide))
  (property "Datasheet" "~" (at 179.07 120.65 0) (effects (font (size 1.27 1.27)) hide)) (pin "1") (pin "2"))

 (symbol (lib_id "power:GND") (at 128.27 110.49 0) (unit 1) (in_bom yes) (on_board yes) (dnp no) (fields_autoplaced)
  (property "Reference" "#PWR0106" (at 128.27 116.84 0) (effects (font (size 1.27 1.27)) hide))
  (property "Value" "GND" (at 128.27 115.57 0) (effects (font (size 1.27 1.27))))
  (property "Footprint" "" (at 128.27 110.49 0) (effects (font (size 1.27 1.27)) hide))
  (property "Datasheet" "" (at 128.27 110.49 0) (effects (font (size 1.27 1.27)) hide)) (pin "1"))

 (symbol (lib_id "power:GND") (at 184.15 125.73 0) (unit 1) (in_bom yes) (on_board yes) (dnp no) (fields_autoplaced)
  (property "Reference" "#PWR0108" (at 184.15 132.08 0) (effects (font (size 1.27 1.27)) hide))
  (property "Value" "GND" (at 184.15 130.81 0) (effects (font (size 1.27 1.27))))
  (property "Footprint" "" (at 184.15 125.73 0) (effects (font (size 1.27 1.27)) hide))
  (property "Datasheet" "" (at 184.15 125.73 0) (effects (font (size 1.27 1.27)) hide)) (pin "1"))

 (symbol (lib_id "asukiaaa-kicad-symbols:Grove-I2C-connector") (at 143.51 120.65 0) (unit 1) (in_bom yes) (on_board yes) (dnp no) (fields_autoplaced)
  (property "Reference" "J3" (at 144.145 109.22 0) (effects (font (size 1.27 1.27))))
  (property "Value" "Grove-I2C-connector" (at 144.145 111.76 0) (effects (font (size 1.27 1.27))))
  (property "Footprint" "Connector:NS-Tech_Grove_1x04_P2mm_Vertical" (at 143.51 120.65 0) (effects (font (size 1.27 1.27)) hide))
  (property "Datasheet" "" (at 143.51 120.65 0) (effects (font (size 1.27 1.27)) hide)) (pin "1") (pin "2") (pin "3") (pin "4"))

 (symbol (lib_id "asukiaaa-kicad-symbols:mini-bread-board-1x17x2") (at 173.99 82.55 0) (mirror y) (unit 2) (in_bom yes) (on_board yes) (dnp no) (fields_autoplaced)
  (property "Reference" "J1" (at 173.99 55.88 0) (effects (font (size 1.27 1.27))))
  (property "Value" "mini-bread-board-1x17x2" (at 173.99 58.42 0) (effects (font (size 1.27 1.27))))
  (property "Footprint" "asukiaaa-kicad-footprints:mini-bread-board-1x17x2" (at 173.99 82.55 0) (effects (font (size 1.27 1.27)) hide))
  (property "Datasheet" "" (at 173.99 82.55 0) (effects (font (size 1.27 1.27)) hide)) (pin "1") (pin "10") (pin "11") (pin "12") (pin "13") (pin "14") (pin "15") (pin "16") (pin "17") (pin "2") (pin "3") (pin "4") (pin "5") (pin "6") (pin "7") (pin "8") (pin "9") (pin "18") (pin "19") (pin "20") (pin "21") (pin "22") (pin "23") (pin "24") (pin "25") (pin "26") (pin "27") (pin "28") (pin "29") (pin "30") (pin "31") (pin "32") (pin "33") (pin "34"))

 (symbol (lib_id "power:+3V3") (at 189.23 69.85 0) (unit 1) (in_bom yes) (on_board yes) (dnp no) (fields_autoplaced)
  (property "Reference" "#PWR0104" (at 189.23 73.66 0) (effects (font (size 1.27 1.27)) hide))
  (property "Value" "+3V3" (at 189.23 64.77 0) (effects (font (size 1.27 1.27))))
  (property "Footprint" "" (at 189.23 69.85 0) (effects (font (size 1.27 1.27)) hide))
  (property "Datasheet" "" (at 189.23 69.85 0) (effects (font (size 1.27 1.27)) hide)) (pin "1"))

 (symbol (lib_id "MCU_RaspberryPi_and_Boards:Pico") (at 96.52 88.9 0) (unit 1) (in_bom yes) (on_board yes) (dnp no) (fields_autoplaced)
  (property "Reference" "U1" (at 96.52 57.15 0) (effects (font (size 1.27 1.27))))
  (property "Value" "Pico" (at 96.52 59.69 0) (effects (font (size 1.27 1.27))))
  (property "Footprint" "asukiaaa-kicad-footprints:RPi_Pico_TH" (at 96.52 88.9 90) (effects (font (size 1.27 1.27)) hide))
  (property "Datasheet" "" (at 96.52 88.9 0) (effects (font (size 1.27 1.27)) hide)) (pin "1") (pin "10") (pin "11") (pin "12") (pin "13") (pin "14") (pin "15") (pin "16") (pin "17") (pin "18") (pin "19") (pin "2") (pin "20") (pin "21") (pin "22") (pin "23") (pin "24") (pin "25") (pin "26") (pin "27") (pin "28") (pin "29") (pin "3") (pin "30") (pin "31") (pin "32") (pin "33") (pin "34") (pin "35") (pin "36") (pin "37") (pin "38") (pin "39") (pin "4") (pin "40") (pin "41") (pin "42") (pin "43") (pin "5") (pin "6") (pin "7") (pin "8") (pin "9"))

 (symbol (lib_id "power:GND") (at 154.94 67.31 0) (unit 1) (in_bom yes) (on_board yes) (dnp no) (fields_autoplaced)
  (property "Reference" "#PWR0103" (at 154.94 73.66 0) (effects (font (size 1.27 1.27)) hide))
  (property "Value" "GND" (at 154.94 72.39 0) (effects (font (size 1.27 1.27))))
  (property "Footprint" "" (at 154.94 67.31 0) (effects (font (size 1.27 1.27)) hide))
  (property "Datasheet" "" (at 154.94 67.31 0) (effects (font (size 1.27 1.27)) hide)) (pin "1"))

 (sheet_instances (path "" (page "1"))))
